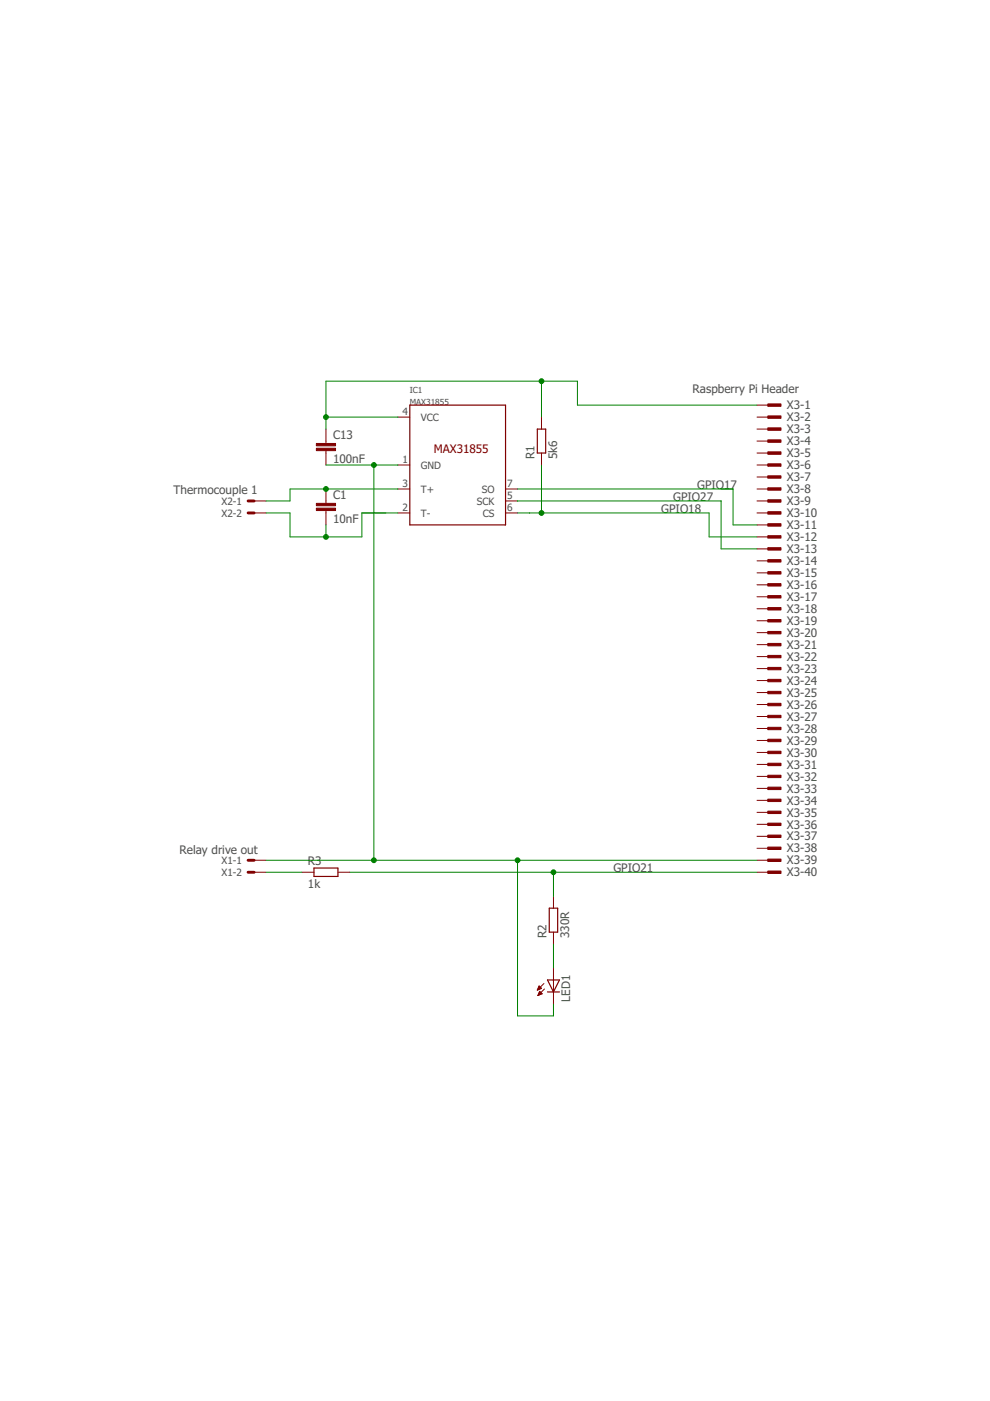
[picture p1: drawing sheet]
<svg xmlns="http://www.w3.org/2000/svg" width="210mm" height="297mm" viewBox="0 0 210 297" stroke-linecap="round" stroke-linejoin="round" font-family="sans-serif">
<path d="M86.9 85.9h20.3v25.4h-20.3zM113.9 91h1.8v5.1h-1.8zM66.6 184h5v1.8h-5zM116.5 192.6h1.7v5h-1.7zM116.1 207.8h2.5l-1.3 2.5zM116.1 210.3h2.5" fill="none" stroke="#800000" stroke-width=".25"/>
<g fill="none" stroke="#800000" stroke-width=".21">
<path d="M69.1 91v3M69.1 95.5v3.1M84.3 88.4h2.6M84.3 98.6h2.6M114.8 88.4v2.6M114.8 96.1v2.5M160.5 88.4h2.5M160.5 98.6h2.5M160.5 85.9h2.5M160.5 91h2.5M160.5 93.5h2.5M160.5 96.1h2.5"/>
<path d="M53.9 106.2h2.5M53.9 108.8h2.5M69.1 103.7v3M69.1 108.2v3.1M84.3 103.7h2.6M84.3 108.8h2.6M107.2 103.7h2.5M107.2 106.2h2.5M107.2 108.8h2.5M160.5 103.7h2.5M160.5 106.2h2.5M160.5 108.8h2.5"/>
<path d="M160.5 101.1h2.5M160.5 111.3h2.5M160.5 113.8h2.5M160.5 116.4h2.5M160.5 118.9h2.5M160.5 121.5h2.5M160.5 124h2.5M160.5 126.5h2.5M160.5 129.1h2.5M160.5 131.6h2.5M160.5 134.1h2.5M160.5 136.7h2.5"/>
<path d="M160.5 139.2h2.5M160.5 141.8h2.5M160.5 144.3h2.5M160.5 146.8h2.5M160.5 149.4h2.5M160.5 151.9h2.5M160.5 154.5h2.5M160.5 157h2.5M160.5 159.5h2.5M160.5 162.1h2.5M160.5 164.6h2.5M160.5 167.2h2.5"/>
<path d="M160.5 169.7h2.5M160.5 172.2h2.5M160.5 174.8h2.5M160.5 177.3h2.5M160.5 179.9h2.5M53.9 182.4h2.5M53.9 184.9h2.5M64 184.9h2.6M71.6 184.9h2.6M117.3 190v2.6M117.3 197.6v2.6M160.5 182.4h2.5"/>
<path d="M160.5 184.9h2.5M114 209.8h.1M114 209.7h.4M114.1 209.6h.6M114.1 211.1h.1M114.1 209.5h.6M114.1 210.9h.3M114.2 209.4h.4M114.2 210.8h.5M114.2 209.2h.3M114.2 210.7h.7M114.3 210.6h.5"/>
<path d="M114.3 209.1h.1M114.3 209l.5 .5-.9 .4zM114.3 210.4h.4M114.4 210.3h.2M114.4 210.2h.1M114.9 210.7l-.5-.5-.4 .9M114.9 210.7l-.9 .4M115.3 208.5l-1.4 1.4M115.4 209.7l-1.4 1.4M117.3 205.2v7.7"/>
</g>
<g fill="#800000" stroke="#800000" stroke-width=".21">
<path d="M67.1 107.7h4v.5h-4z"/>
<path d="M67.1 106.7h4v.5h-4z"/>
<path d="M67.1 95h4v.5h-4z"/>
<path d="M67.1 94h4v.5h-4z"/>
<path d="M162.8 85.6h2.8v.5h-2.8z"/>
<path d="M162.8 88.2h2.8v.5h-2.8z"/>
<path d="M162.8 90.7h2.8v.5h-2.8z"/>
<path d="M162.8 93.3h2.8v.5h-2.8z"/>
<path d="M162.8 95.8h2.8v.5h-2.8z"/>
<path d="M162.8 98.3h2.8v.5h-2.8z"/>
<path d="M162.8 100.9h2.8v.5h-2.8z"/>
<path d="M162.8 103.4h2.8v.5h-2.8z"/>
<path d="M162.8 106h2.8v.5h-2.8z"/>
<path d="M162.8 108.5h2.8v.5h-2.8z"/>
<path d="M162.8 111h2.8v.5h-2.8z"/>
<path d="M162.8 113.6h2.8v.5h-2.8z"/>
<path d="M162.8 116.1h2.8v.5h-2.8z"/>
<path d="M162.8 118.7h2.8v.5h-2.8z"/>
<path d="M162.8 121.2h2.8v.5h-2.8z"/>
<path d="M162.8 123.7h2.8v.5h-2.8z"/>
<path d="M162.8 126.3h2.8v.5h-2.8z"/>
<path d="M162.8 128.8h2.8v.5h-2.8z"/>
<path d="M162.8 131.4h2.8v.5h-2.8z"/>
<path d="M162.8 133.9h2.8v.5h-2.8z"/>
<path d="M162.8 136.4h2.8v.5h-2.8z"/>
<path d="M162.8 139h2.8v.5h-2.8z"/>
<path d="M162.8 141.5h2.8v.5h-2.8z"/>
<path d="M162.8 144h2.8v.5h-2.8z"/>
<path d="M162.8 146.6h2.8v.5h-2.8z"/>
<path d="M162.8 149.1h2.8v.5h-2.8z"/>
<path d="M162.8 151.7h2.8v.5h-2.8z"/>
<path d="M162.8 154.2h2.8v.5h-2.8z"/>
<path d="M162.8 156.7h2.8v.5h-2.8z"/>
<path d="M162.8 159.3h2.8v.5h-2.8z"/>
<path d="M162.8 161.8h2.8v.5h-2.8z"/>
<path d="M162.8 164.4h2.8v.5h-2.8z"/>
<path d="M162.8 166.9h2.8v.5h-2.8z"/>
<path d="M162.8 169.4h2.8v.5h-2.8z"/>
<path d="M162.8 172h2.8v.5h-2.8z"/>
<path d="M162.8 174.5h2.8v.5h-2.8z"/>
<path d="M162.8 177.1h2.8v.5h-2.8z"/>
<path d="M162.8 179.6h2.8v.5h-2.8z"/>
<path d="M162.8 182.1h2.8v.5h-2.8z"/>
<path d="M162.8 184.7h2.8v.5h-2.8z"/>
</g>
<path d="M52.6 106.2h1.3M52.6 108.8h1.3M52.6 182.4h1.3M52.6 184.9h1.3" fill="none" stroke="#800000" stroke-width=".61"/>
<g fill="none" stroke="#008000" stroke-width=".21">
<path d="M69.1 88.4l15.2 .1M69.1 98.6h15.2M79.3 98.6v83.8M84.3 98.6h.1M114.8 80.8v7.6M114.8 98.6v10.2M160.5 85.9h-38.1v-5.1h-53.3v10.2M56.4 108.8h5.1v5h15.2v-5h7.6M69.1 111.3v2.5M84.3 103.7h-22.8v2.5h-5.1M84.3 103.7h.1M109.7 103.7h45.7v7.6h5.1"/>
<path d="M109.7 106.2h43.2v10.2h7.6M109.7 108.8h40.6v5h10.2M109.7 106.2h.1M112.3 108.8h.1M56.4 182.4h104.1M56.4 184.9h7.6M74.2 184.9h86.3M109.7 182.4v33h7.6v-2.5M117.3 184.9v5.1M117.3 200.2v5"/>
</g>
<g fill="#008000" stroke="#008000" stroke-width=".21">
<circle cx="69.1" cy="103.7" r=".51"/>
<circle cx="69.1" cy="113.8" r=".51"/>
<circle cx="69.1" cy="88.4" r=".51"/>
<circle cx="114.8" cy="80.8" r=".51"/>
<circle cx="114.8" cy="108.8" r=".51"/>
<circle cx="79.3" cy="98.6" r=".51"/>
<circle cx="109.7" cy="182.4" r=".51"/>
<circle cx="79.3" cy="182.4" r=".51"/>
<circle cx="117.3" cy="184.9" r=".51"/>
</g>
<g font-size="2.5" fill="#505050">
<text x="146.9" y="83.2">Raspberry Pi Header</text>
<text x="166.9" y="86.8">X3-1</text>
<text x="166.9" y="89.3">X3-2</text>
<text x="70.6" y="93.1">C13</text>
<text x="166.9" y="91.9">X3-3</text>
<text x="166.9" y="94.4">X3-4</text>
<text x="70.6" y="98.2">100nF</text>
<text x="113.3" y="97.3" transform="rotate(-90 113.3 97.3)">R1</text>
<text x="118.1" y="97.3" transform="rotate(-90 118.1 97.3)">5k6</text>
<text x="166.9" y="96.9">X3-5</text>
<text x="166.9" y="99.5">X3-6</text>
<text x="36.8" y="104.8">Thermocouple 1</text>
<text x="70.6" y="105.8">C1</text>
<text x="142.7" y="106.2">GPIO27</text>
<text x="147.8" y="103.7">GPIO17</text>
<text x="166.9" y="102">X3-7</text>
<text x="166.9" y="104.6">X3-8</text>
<text x="166.9" y="107.1">X3-9</text>
<text x="70.6" y="110.9">10nF</text>
<text x="140.2" y="108.8">GPIO18</text>
<text x="166.9" y="109.6">X3-10</text>
<text x="166.9" y="112.2">X3-11</text>
<text x="166.9" y="114.7">X3-12</text>
<text x="166.9" y="117.3">X3-13</text>
<text x="166.9" y="119.8">X3-14</text>
<text x="166.9" y="122.3">X3-15</text>
<text x="166.9" y="124.9">X3-16</text>
<text x="166.9" y="127.4">X3-17</text>
<text x="166.9" y="130">X3-18</text>
<text x="166.9" y="132.5">X3-19</text>
<text x="166.9" y="135">X3-20</text>
<text x="166.9" y="137.6">X3-21</text>
<text x="166.9" y="140.1">X3-22</text>
<text x="166.9" y="142.7">X3-23</text>
<text x="166.9" y="145.2">X3-24</text>
<text x="166.9" y="147.7">X3-25</text>
<text x="166.9" y="150.3">X3-26</text>
<text x="166.9" y="152.8">X3-27</text>
<text x="166.9" y="155.3">X3-28</text>
<text x="166.9" y="157.9">X3-29</text>
<text x="166.9" y="160.4">X3-30</text>
<text x="166.9" y="163">X3-31</text>
<text x="166.9" y="165.5">X3-32</text>
<text x="166.9" y="168">X3-33</text>
<text x="166.9" y="170.6">X3-34</text>
<text x="166.9" y="173.1">X3-35</text>
<text x="166.9" y="175.7">X3-36</text>
<text x="166.9" y="178.2">X3-37</text>
<text x="38.1" y="181">Relay drive out</text>
<text x="65.3" y="183.4">R3</text>
<text x="130" y="184.9">GPIO21</text>
<text x="166.9" y="180.7">X3-38</text>
<text x="166.9" y="183.3">X3-39</text>
<text x="166.9" y="185.8">X3-40</text>
<text x="65.3" y="188.2">1k</text>
<text x="115.8" y="198.9" transform="rotate(-90 115.8 198.9)">R2</text>
<text x="120.6" y="198.9" transform="rotate(-90 120.6 198.9)">330R</text>
<text x="120.9" y="212.4" transform="rotate(-90 120.9 212.4)">LED1</text>
</g>
<text font-size="2.5" fill="#800000" x="92" y="96.1">MAX31855</text>
<g font-size="2.1" fill="#505050">
<text x="85.4" y="88.1">4</text>
<text x="89.2" y="89.2">VCC</text>
<text x="85.4" y="98.2">1</text>
<text x="89.2" y="99.4">GND</text>
<text x="47" y="107">X2-1</text>
<text x="85.4" y="103.3">3</text>
<text x="89.2" y="104.4">T+</text>
<text x="101.1" y="107">SCK</text>
<text x="102.2" y="104.4">SO</text>
<text x="107.5" y="103.3">7</text>
<text x="107.5" y="105.9">5</text>
<text x="47" y="109.5">X2-2</text>
<text x="85.4" y="108.4">2</text>
<text x="89.2" y="109.5">T-</text>
<text x="102.4" y="109.5">CS</text>
<text x="107.5" y="108.4">6</text>
<text x="47" y="183.2">X1-1</text>
<text x="47" y="185.7">X1-2</text>
</g>
<g font-size="1.8" fill="#505050">
<text x="86.9" y="83.4">IC1</text>
<text x="86.9" y="85.9">MAX31855</text>
</g>
</svg>
